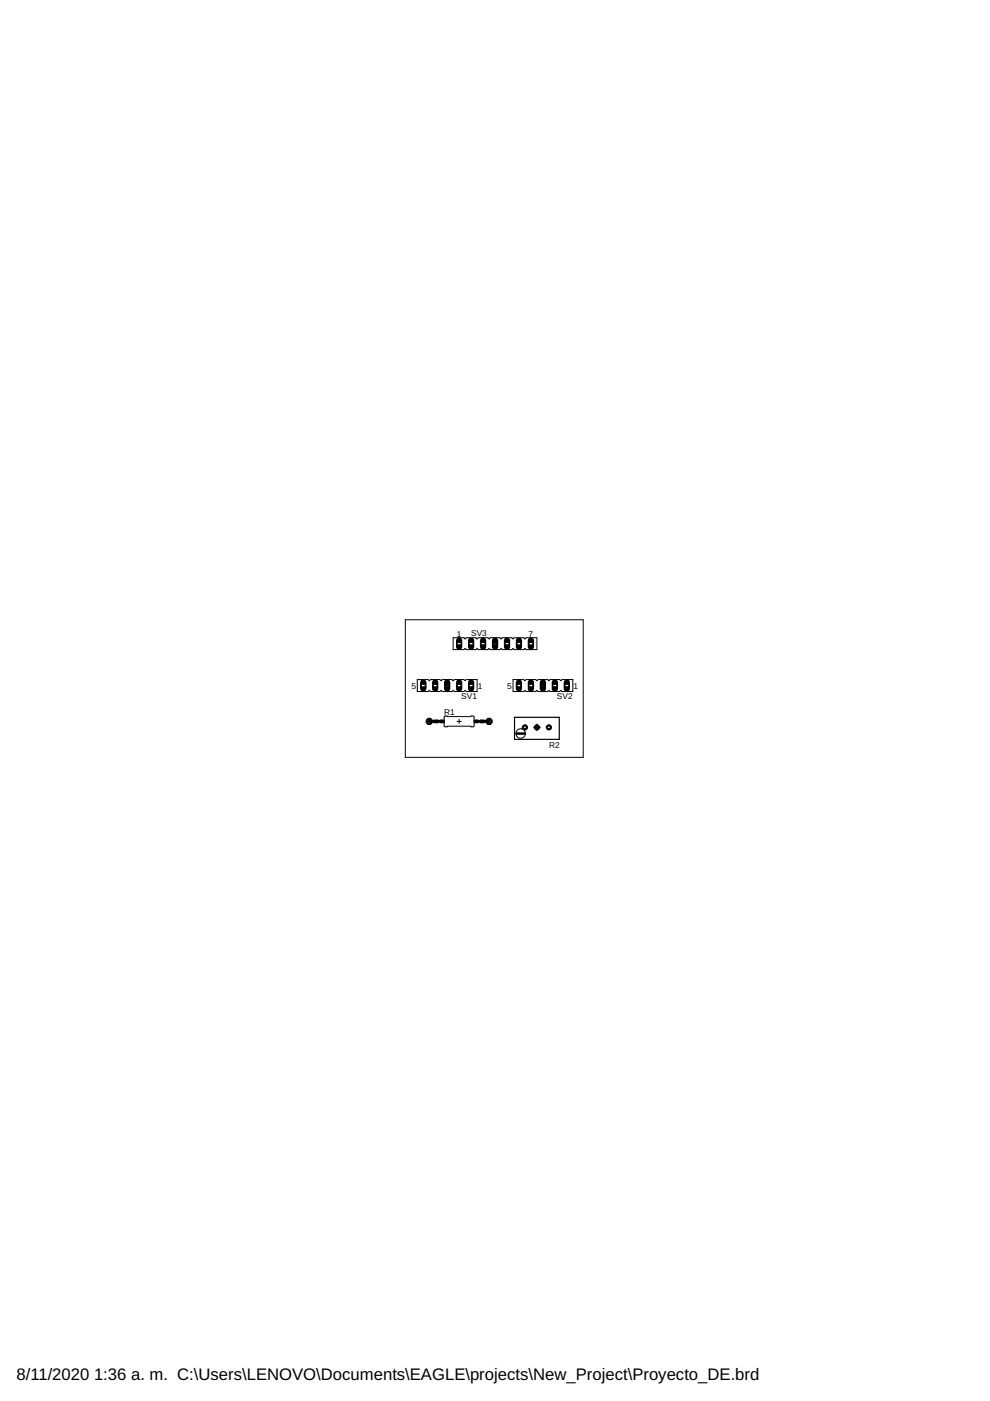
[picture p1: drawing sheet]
<svg xmlns="http://www.w3.org/2000/svg" width="210mm" height="297mm" viewBox="0 0 210 297" stroke-linecap="round" stroke-linejoin="round" font-family="sans-serif">
<path d="M99.9 144.7v1.3" fill="none" stroke="#000" stroke-width="1.3"/>
<circle cx="99.9" cy="145.4" r=".4" fill="#fff" stroke="#000" stroke-width=".21"/>
<path d="M97.3 144.7v1.3" fill="none" stroke="#000" stroke-width="1.3"/>
<circle cx="97.3" cy="145.4" r=".4" fill="#fff" stroke="#000" stroke-width=".21"/>
<path d="M94.8 144.7v1.3" fill="none" stroke="#000" stroke-width="1.3"/>
<circle cx="94.8" cy="145.4" r=".4" fill="#fff" stroke="#000" stroke-width=".21"/>
<path d="M92.3 144.7v1.3" fill="none" stroke="#000" stroke-width="1.3"/>
<circle cx="92.3" cy="145.4" r=".4" fill="#fff" stroke="#000" stroke-width=".21"/>
<path d="M89.7 144.7v1.3" fill="none" stroke="#000" stroke-width="1.3"/>
<circle cx="89.7" cy="145.4" r=".4" fill="#fff" stroke="#000" stroke-width=".21"/>
<circle cx="91" cy="153" r=".71" fill="#000" stroke="#000" stroke-width=".21"/>
<circle cx="91" cy="153" r=".4" fill="#fff" stroke="#000" stroke-width=".21"/>
<circle cx="103.7" cy="153" r=".71" fill="#000" stroke="#000" stroke-width=".21"/>
<circle cx="103.7" cy="153" r=".4" fill="#fff" stroke="#000" stroke-width=".21"/>
<circle cx="116.4" cy="154.2" r=".55" fill="#000" stroke="#000" stroke-width=".21"/>
<circle cx="116.4" cy="154.2" r=".3" fill="#fff" stroke="#000" stroke-width=".21"/>
<circle cx="113.8" cy="154.2" r=".55" fill="#000" stroke="#000" stroke-width=".21"/>
<circle cx="113.8" cy="154.2" r=".3" fill="#fff" stroke="#000" stroke-width=".21"/>
<circle cx="111.3" cy="154.2" r=".55" fill="#000" stroke="#000" stroke-width=".21"/>
<circle cx="111.3" cy="154.2" r=".3" fill="#fff" stroke="#000" stroke-width=".21"/>
<path d="M120.2 144.7v1.3" fill="none" stroke="#000" stroke-width="1.3"/>
<circle cx="120.2" cy="145.4" r=".4" fill="#fff" stroke="#000" stroke-width=".21"/>
<path d="M117.6 144.7v1.3" fill="none" stroke="#000" stroke-width="1.3"/>
<circle cx="117.6" cy="145.4" r=".4" fill="#fff" stroke="#000" stroke-width=".21"/>
<path d="M115.1 144.7v1.3" fill="none" stroke="#000" stroke-width="1.3"/>
<circle cx="115.1" cy="145.4" r=".4" fill="#fff" stroke="#000" stroke-width=".21"/>
<path d="M112.6 144.7v1.3" fill="none" stroke="#000" stroke-width="1.3"/>
<circle cx="112.6" cy="145.4" r=".4" fill="#fff" stroke="#000" stroke-width=".21"/>
<path d="M110 144.7v1.3" fill="none" stroke="#000" stroke-width="1.3"/>
<circle cx="110" cy="145.4" r=".4" fill="#fff" stroke="#000" stroke-width=".21"/>
<path d="M97.3 135.8v1.3" fill="none" stroke="#000" stroke-width="1.3"/>
<circle cx="97.3" cy="136.5" r=".4" fill="#fff" stroke="#000" stroke-width=".21"/>
<path d="M99.9 135.8v1.3" fill="none" stroke="#000" stroke-width="1.3"/>
<circle cx="99.9" cy="136.5" r=".4" fill="#fff" stroke="#000" stroke-width=".21"/>
<path d="M102.4 135.8v1.3" fill="none" stroke="#000" stroke-width="1.3"/>
<circle cx="102.4" cy="136.5" r=".4" fill="#fff" stroke="#000" stroke-width=".21"/>
<path d="M105 135.8v1.3" fill="none" stroke="#000" stroke-width="1.3"/>
<circle cx="105" cy="136.5" r=".4" fill="#fff" stroke="#000" stroke-width=".21"/>
<path d="M107.5 135.8v1.3" fill="none" stroke="#000" stroke-width="1.3"/>
<circle cx="107.5" cy="136.5" r=".4" fill="#fff" stroke="#000" stroke-width=".21"/>
<path d="M110 135.8v1.3" fill="none" stroke="#000" stroke-width="1.3"/>
<circle cx="110" cy="136.5" r=".4" fill="#fff" stroke="#000" stroke-width=".21"/>
<path d="M112.6 135.8v1.3" fill="none" stroke="#000" stroke-width="1.3"/>
<circle cx="112.6" cy="136.5" r=".4" fill="#fff" stroke="#000" stroke-width=".21"/>
<g fill="none" stroke="#000" stroke-width=".21">
<path d="M85.9 131.4h37.8v29.2h-37.8zM96.1 135.2h2.3l.2 .3 .3-.3h2l.3 .3 .2-.3h2l.3 .3 .2-.3h2.1l.2 .3 .3-.3h2l.3 .3 .2-.3h2l.3 .3 .2-.3h2.3v2.5h-2.3l-.2-.2-.3 .2h-2l-.2-.2-.3 .2h-2l-.3-.2-.2 .2h-2.1l-.2-.2-.3 .2h-2l-.2-.2-.3 .2h-2l-.3-.2-.2 .2h-2.3zM96.8 136h.3v-.3h.5v.3h.3v1h-.3v.2h-.5v-.2h-.3zM99.4 136h.2v-.3h.5v.3h.3v1h-.3v.2h-.5v-.2h-.2zM101.9 136h.3v-.3h.5v.3h.2v1h-.2v.2h-.5v-.2h-.3zM104.5 136h.2v-.3h.5v.3h.3v1h-.3v.2h-.5v-.2h-.2zM104.5 136.5h1M105 136v1M107 136h.3v-.3h.5v.3h.2v1h-.2v.2h-.5v-.2h-.3zM109.5 136h.3v-.3h.5v.3h.2v1h-.2v.2h-.5v-.2h-.3zM112.1 136h.2v-.3h.5v.3h.3v1h-.3v.2h-.5v-.2h-.2zM88.5 144.1h2.3l.2 .2 .3-.2h2l.2 .2 .3-.2h2l.3 .2 .2-.2h2.1l.2 .2 .3-.2h2.3v2.5h-2.3l-.3-.2-.2 .2h-2.1l-.2-.2-.3 .2h-2l-.3-.2-.2 .2h-2l-.3-.2-.2 .2h-2.3z"/>
<path d="M89.2 144.8h.3v-.2h.5v.2h.3v1.1h-.3v.2h-.5v-.2h-.3zM91.8 144.8h.2v-.2h.5v.2h.3v1.1h-.3v.2h-.5v-.2h-.2zM94.3 151.9l6.1-.1 .1 .3v1.8l-.2 .2-.5-.1-5.5 .1-.1-.3zM94.3 144.8h.3v-.2h.5v.2h.2v1.1h-.2v.2h-.5v-.2h-.3zM94.3 145.4h1M94.8 144.8v1M96.8 144.8h.3v-.2h.5v.2h.3v1.1h-.3v.2h-.5v-.2h-.3zM96.9 153h.9M97.3 152.5v.9M99.4 144.8h.2v-.2h.5v.2h.3v1.1h-.3v.2h-.5v-.2h-.2zM108.8 144.1h2.2l.3 .2 .2-.2h2.1l.2 .2 .3-.2h2l.3 .2 .2-.2h2.1l.2 .2 .3-.2h2.3v2.5h-2.3l-.3-.2-.2 .2h-2.1l-.2-.2-.3 .2h-2l-.3-.2-.2 .2h-2.1l-.2-.2-.3 .2h-2.2zM109.5 144.8h.3v-.2h.5v.2h.2v1.1h-.2v.2h-.5v-.2h-.3z"/>
<path d="M112.1 144.8h.2v-.2h.5v.2h.3v1.1h-.3v.2h-.5v-.2h-.2zM113.1 154.2h1.5M113.8 153.5v1.4M114.6 144.8h.3v-.2h.5v.2h.2v1.1h-.2v.2h-.5v-.2h-.3zM114.6 145.4h1M115.1 144.8v1M117.1 144.8h.3v-.2h.5v.2h.3v1.1h-.3v.2h-.5v-.2h-.3zM119.7 144.8h.2v-.2h.5v.2h.3v1.1h-.3v.2h-.5v-.2h-.2z"/>
<circle cx="110.4" cy="155.5" r="1.01"/>
</g>
<path d="M91 153h1M92.9 153h.4M101.4 153h.4M102.7 153h1" fill="none" stroke="#000" stroke-width=".61"/>
<g fill="#000" stroke="#000" stroke-width=".21">
<path d="M97.2 135.7h.3v.5h-.3zM97.2 136.7h.3v.5h-.3zM99.8 135.7h.2v.5h-.2zM99.8 136.7h.2v.5h-.2zM102.3 135.7h.3v.5h-.3zM102.3 136.7h.3v.5h-.3zM104.8 135.7h.3v.5h-.3zM104.8 136.7h.3v.5h-.3zM107.4 135.7h.2v.5h-.2zM107.4 136.7h.2v.5h-.2zM109.9 135.7h.3v.5h-.3zM109.9 136.7h.3v.5h-.3z"/>
<path d="M112.4 135.7h.3v.5h-.3zM112.4 136.7h.3v.5h-.3zM89.6 145.6h.3v.5h-.3zM89.6 144.6h.3v.5h-.3zM92.1 152.7h.8v.5h-.8zM92.1 145.6h.3v.5h-.3zM92.1 144.6h.3v.5h-.3zM93.3 152.7h.9v.5h-.9zM94.7 145.6h.2v.5h-.2zM94.7 144.6h.2v.5h-.2zM97.2 145.6h.3v.5h-.3zM97.2 144.6h.3v.5h-.3z"/>
<path d="M99.8 145.6h.2v.5h-.2zM99.8 144.6h.2v.5h-.2zM100.5 152.7h.9v.5h-.9zM101.8 152.7h.8v.5h-.8zM109.4 155.4h1.9v.3h-1.9zM109.9 145.6h.3v.5h-.3zM109.9 144.6h.3v.5h-.3zM112.4 145.6h.3v.5h-.3zM112.4 144.6h.3v.5h-.3zM115 145.6h.2v.5h-.2zM115 144.6h.2v.5h-.2zM117.5 145.6h.3v.5h-.3z"/>
<path d="M117.5 144.6h.3v.5h-.3zM120.1 145.6h.2v.5h-.2zM120.1 144.6h.2v.5h-.2z"/>
</g>
<path d="M109.1 152.1h9.5v4.7h-9.5z" fill="none" stroke="#000" stroke-width=".25"/>
<g font-size="3.5">
<text x="3.5" y="292.5">8/11/2020</text>
<text x="19.9" y="292.5">1:36 a. m. C:\Users\LENOVO\Documents\EAGLE\projects\New_Project\Proyecto_DE.brd</text>
</g>
<g font-size="1.8">
<text x="96.8" y="135">1</text>
<text x="99.9" y="134.8">SV3</text>
<text x="112.1" y="135">7</text>
<text x="87.2" y="146">5</text>
<text x="97.8" y="148.3">SV1</text>
<text x="101.3" y="146">1</text>
<text x="107.5" y="146">5</text>
<text x="118.1" y="148.3">SV2</text>
<text x="121.6" y="146">1</text>
<text x="94.2" y="151.6">R1</text>
<text x="116.4" y="158.5">R2</text>
</g>
</svg>
